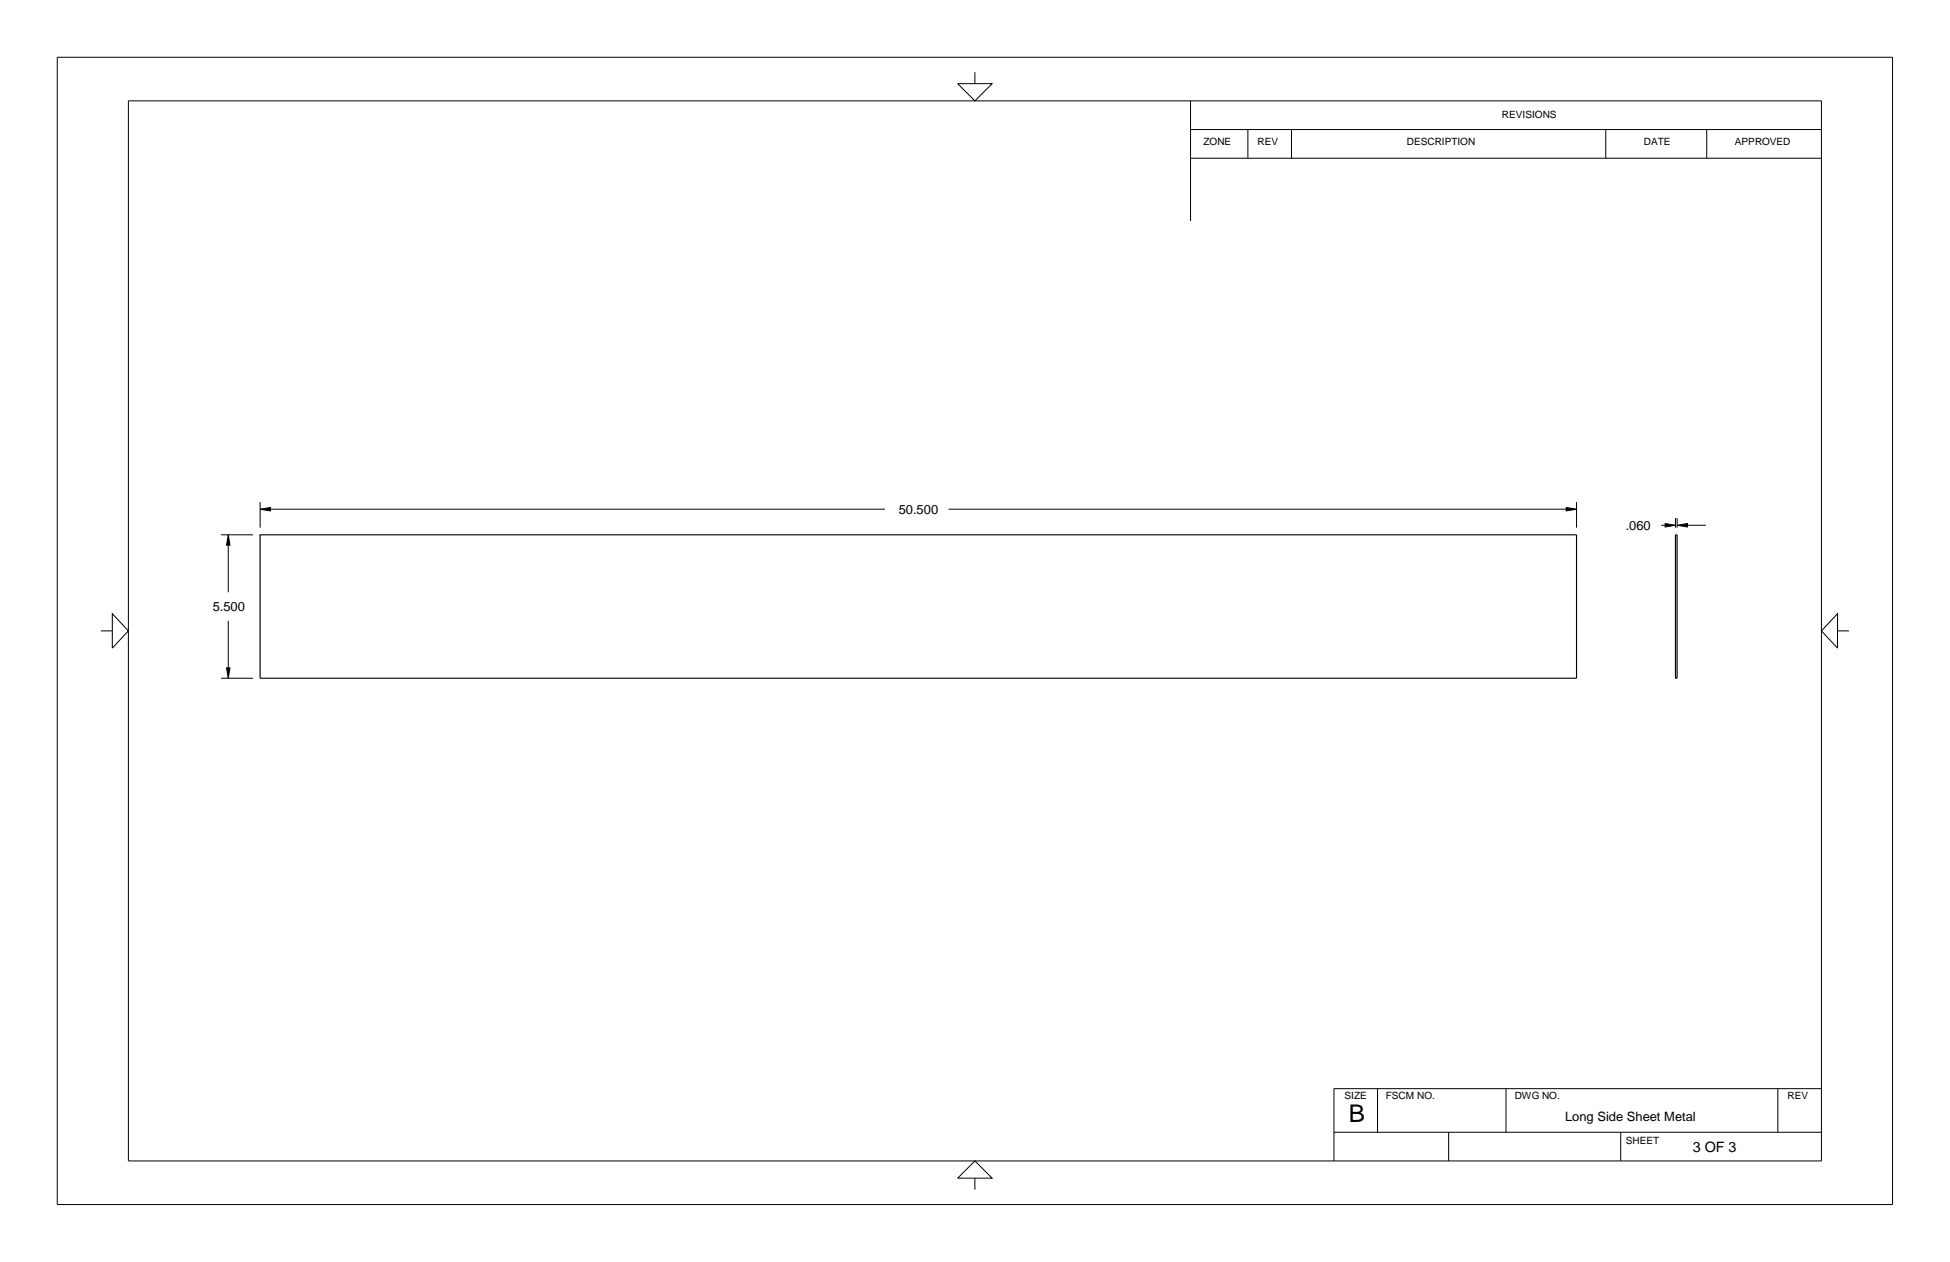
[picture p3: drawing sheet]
<svg xmlns="http://www.w3.org/2000/svg" width="432mm" height="279mm" viewBox="0 0 432 279" stroke-linecap="round" stroke-linejoin="round" font-family="sans-serif">
<path d="M57.6 118.4h291.5v31.8h-291.5zM371 118.4h.4v31.8h-.4z" fill="none" stroke="#000" stroke-width=".25"/>
<g fill="none" stroke="#000" stroke-width=".22">
<path d="M12.7 12.7h406.4v254h-406.4zM212.1 18.5h7.6l-3.8 3.8zM215.9 16v2.5M28.4 22.3h374.9v234.7h-374.9zM263.6 28.7h139.7M263.6 35h139.7M263.6 22.3v26.6M276.3 28.7v6.3M286 28.7v6.3M355.6 28.7v6.3M377.9 28.7v6.3M49 118.4h7"/>
<path d="M50.5 118.4l.4 2.3h-.7zM57.6 112.7l2.3-.3v.7zM57.6 111.1v5.7M59.9 112.7h136M210.1 112.7h136.7M346.8 112.4l2.3 .3-2.3 .4zM349.1 111.1v5.7M367.9 116.3h.8M368.7 115.9l2.3 .4-2.3 .4zM371 114.7v2.1M371.4 116.3l2.3-.4v.8zM371.4 114.7v2.1"/>
<path d="M373.7 116.3h4M22.3 139.7h2.6M24.9 135.9l3.5 3.8-3.5 3.8zM50.5 120.7v10.4M50.5 137.5v10.4M406.9 135.9v7.6l-3.6-3.8zM406.9 139.7h2.5M49 150.2h7M50.2 147.9h.7l-.4 2.3zM215.9 257l3.8 3.8h-7.6zM295.4 250.7h107.9M305 241v9.7"/>
<path d="M320.8 250.7v6.3M333.5 241v9.7M358.9 250.7v6.3M393.7 241v9.7M403.3 241h-107.9v16M215.9 260.8v2.6"/>
</g>
<g fill="#000">
<path d="M57.6 112.7l2.3-.3v.7zM346.8 112.4l2.3 .3-2.3 .4zM368.7 115.9l2.3 .4-2.3 .4zM371.4 116.3l2.3-.4v.8z"/>
<path d="M50.5 118.4l.4 2.3h-.7z" fill-rule="evenodd"/>
<path d="M50.2 147.9h.7l-.4 2.3z" fill-rule="evenodd"/>
</g>
<text font-size="5.4" x="298.7" y="248.4">B</text>
<text font-size="3.2" x="374.8" y="255.1">3 OF 3</text>
<g font-size="2.9">
<text x="199" y="113.7">50.500</text>
<text x="360" y="117.2">.060</text>
<text x="47.1" y="135.2">5.500</text>
</g>
<text font-size="2.8" x="346.6" y="248.1">Long Side Sheet Metal</text>
<g font-size="2.2">
<text x="332.6" y="26">REVISIONS</text>
<text x="266.5" y="32.2">ZONE</text>
<text x="278.5" y="32.2">REV</text>
<text x="311.6" y="32.2">DESCRIPTION</text>
<text x="364" y="32.2">DATE</text>
<text x="384.2" y="32.2">APPROVED</text>
<text x="297.7" y="243.4">SIZE</text>
<text x="306.9" y="243.4">FSCM NO.</text>
<text x="335.4" y="243.4">DWG NO.</text>
<text x="395.8" y="243.4">REV</text>
<text x="360" y="253.2">SHEET</text>
</g>
</svg>
